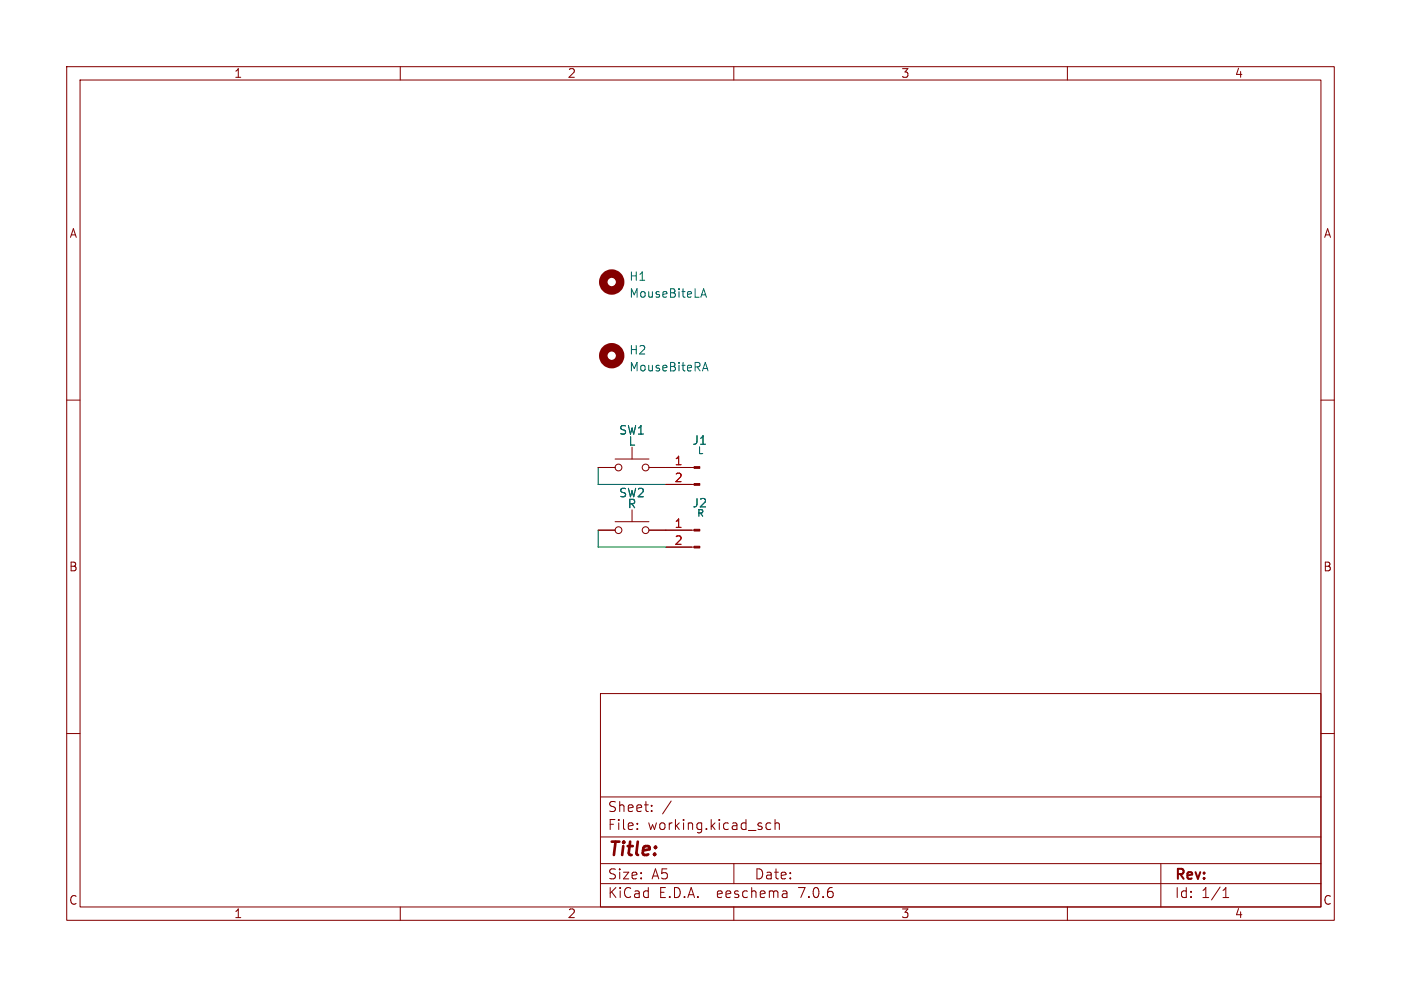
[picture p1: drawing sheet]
<svg xmlns="http://www.w3.org/2000/svg" width="210mm" height="148mm" viewBox="0 0 210 148" stroke-linecap="round" stroke-linejoin="round" font-family="sans-serif">
<g fill="none" stroke="#840000" stroke-width=".15">
<path d="M10 10h190v128h-190zM12 12h186v124h-186zM60 10v2M110 10v2M160 10v2M10 60h2M198 60h2M89.7 79.5h2.5M89.7 70.1h2.5M92.2 78.2h5.1M92.2 68.8h5.1M94.7 67.1v1.7"/>
<path d="M94.7 76.5v1.7M97.3 79.5h6.7M97.3 70.1h6.7M99.8 72.6h4.2M99.8 82h4.2M10 110h2M90 104h108v32h-108zM90 119.5h108M198 110h2M60 136v2M90 132.5h108M90 129.5h108"/>
<path d="M90 125.5h108M95.5 124.2v.2M95.5 123.5v.1M97.7 121.5v.2M97.7 120.8v.1M100.6 120.1l-1.3 1.9M110 136v2M110 129.5v3M115.5 123.5l-.4-.1-.3 .3v.4l.2 .2h.5M116.2 123.5a.37 .37 0 0 1 .6 .1v.8M116.2 122.9v1.5M117.9 133.7l.1 .9"/>
<path d="M118 134.5l-.2 .1M118 133.9l-.2 .1M160 136v2M174 129.5v6.5M183.3 134.6h.9M183.3 133.5l.5-.4v1.5"/>
<circle cx="92.7" cy="79.5" r=".51"/>
<circle cx="92.7" cy="70.1" r=".51"/>
<circle cx="96.8" cy="79.5" r=".51"/>
<circle cx="96.8" cy="70.1" r=".51"/>
</g>
<g fill="#840000" stroke="#840000" stroke-width=".15">
<path d="M104 81.9h.9v.3h-.9z"/>
<path d="M104 79.4h.9v.2h-.9z"/>
<path d="M104 72.5h.9v.3h-.9z"/>
<path d="M104 70h.9v.2h-.9z"/>
</g>
<g fill="none" stroke="#840000" stroke-width="1.3">
<circle cx="91.7" cy="53.3" r="1.27"/>
<circle cx="91.7" cy="42.3" r="1.27"/>
</g>
<path d="M105 44.6l.5-1.3 .4 1.3M105.2 44.2h.6M105.3 55.6l.4-1.2 .4 1.2M105.4 55.3h.6" fill="none" stroke="#006464" stroke-width=".15"/>
<path d="M89.7 70.1v2.5h10.1M89.7 79.5v2.5h10.1" fill="none" stroke="#009600" stroke-width=".15"/>
<text font-size="2.8" fill="#840000" x="91" y="128.9">Title:</text>
<g font-size="2.1" fill="#840000">
<text x="91" y="124.7">File:</text>
<text x="91" y="122">Sheet:</text>
<text x="97.1" y="124.7">working.kicad_sch</text>
<text x="91" y="134.9">KiCad</text>
<text x="91" y="132.1">Size:</text>
<text x="97.7" y="132.1">A5</text>
<text x="98.7" y="134.9">E.D.A.</text>
<text x="107.6" y="134.9">eeschema</text>
<text x="113" y="132.1">Date:</text>
<text x="120" y="134.9">7.0.6</text>
<text x="176" y="132.3">Rev:</text>
<text x="176" y="134.9">Id:</text>
<text x="180.1" y="134.9">1/1</text>
</g>
<g font-size="1.8" fill="#840000">
<text x="35" y="11.9">1</text>
<text x="85" y="11.9">2</text>
<text x="135" y="11.9">3</text>
<text x="185" y="11.9">4</text>
<text x="10.3" y="35.9">A</text>
<text x="198.4" y="35.9">A</text>
<text x="10.3" y="85.9">B</text>
<text x="198.3" y="85.9">B</text>
<text x="10.3" y="135.9">C</text>
<text x="35" y="137.9">1</text>
<text x="85" y="137.9">2</text>
<text x="135" y="137.9">3</text>
<text x="185" y="137.9">4</text>
<text x="198.3" y="135.9">C</text>
</g>
<g font-size="1.8" fill="#006464">
<text x="94.2" y="44.9">MouseBiteLA</text>
<text x="94.2" y="42.3">H1</text>
<text x="94.2" y="53.4">H2</text>
<text x="94.2" y="55.9">MouseBiteRA</text>
<text x="92.7" y="65.4">SW1</text>
<text x="94.1" y="67">L</text>
<text x="103.7" y="66.9">J1</text>
<text x="92.7" y="74.8">SW2</text>
<text x="94" y="76.4">R</text>
<text x="103.7" y="76.3">J2</text>
</g>
<g font-size="1.8" fill="#a90000">
<text x="101" y="69.9">1</text>
<text x="101" y="72.4">2</text>
<text x="101" y="79.2">1</text>
<text x="101" y="81.8">2</text>
</g>
<g font-size="1.4" fill="#006464">
<text x="104.5" y="68.3">L</text>
<text x="104.4" y="77.7">R</text>
</g>
</svg>
